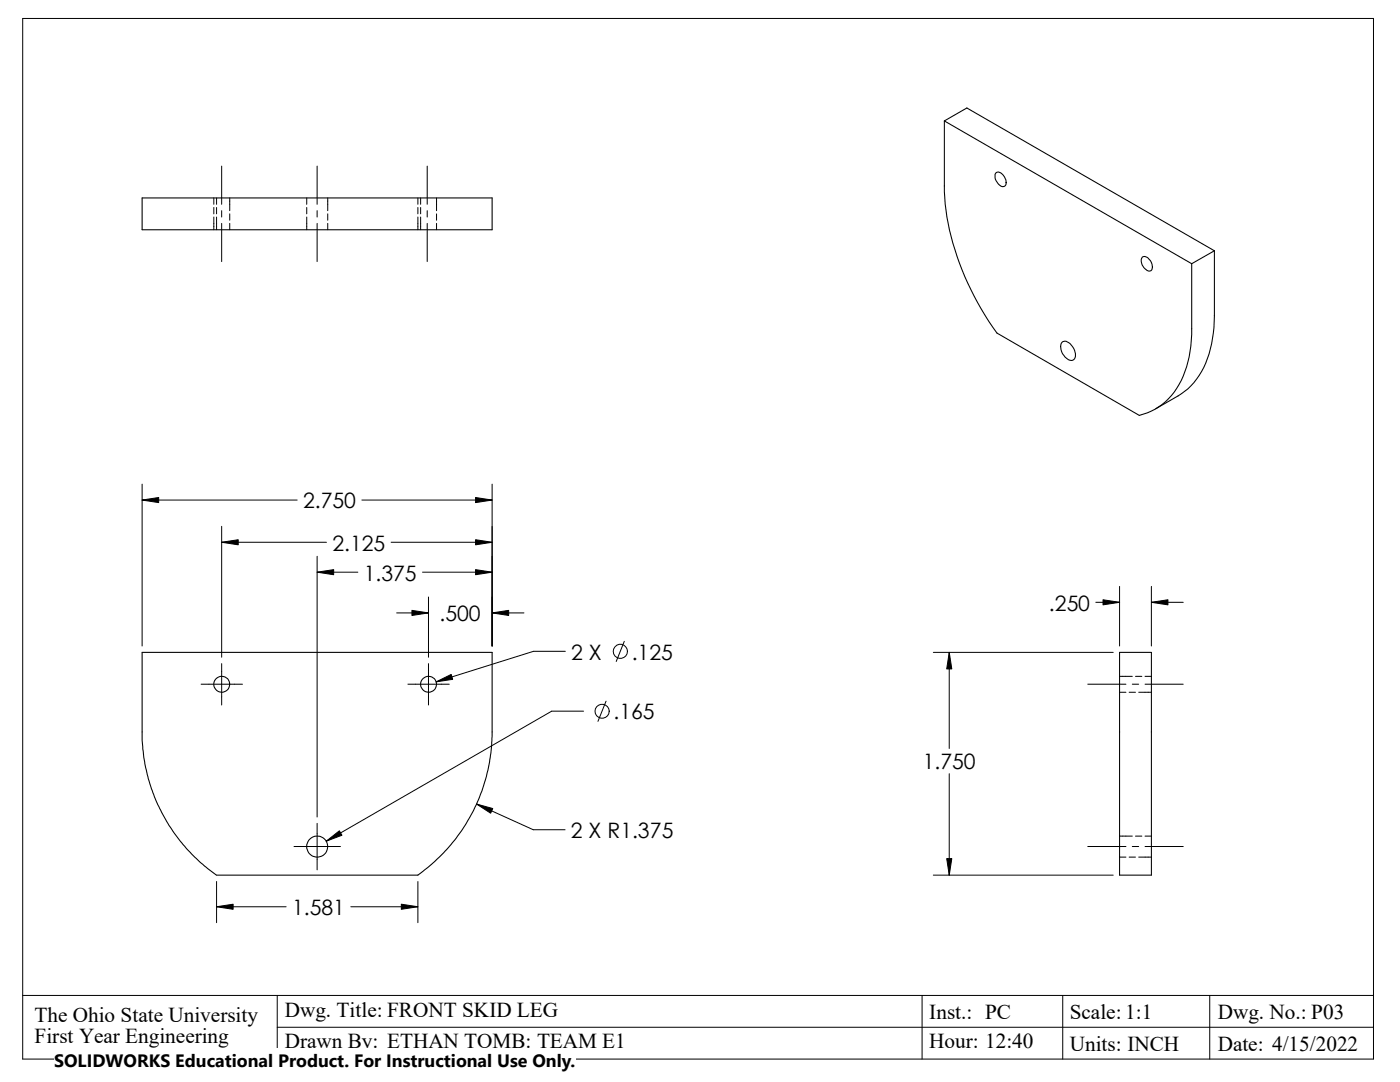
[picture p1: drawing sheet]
<svg xmlns="http://www.w3.org/2000/svg" width="279mm" height="216mm" viewBox="0 0 279 216" stroke-linecap="round" stroke-linejoin="round" font-family="sans-serif">
<g fill="none" stroke="#000" stroke-width=".2">
<path d="M4.5 3.7h269.6v207.6h-269.6zM42.7 39.5v1.3M43.2 39.5v1.3M44.2 33.1v7.7M45.8 39.5v2.5M61.2 39.5v1.3M63.3 33.1v7.7M65.4 39.5v2.5M83.4 39.5v1.3M83.9 39.5v1.3M85.3 33.1v7.7M87.1 39.5v2.5"/>
<path d="M42.7 41.4v1.3M42.7 43.3v2.5M43.2 41.4v1.3M43.2 43.3v2.5M44.2 42v1.3M44.2 44.6v7.6M45.8 42.7v1.2M45.8 44.6v1.2M61.2 41.4v1.3M61.2 43.3v2.5M63.3 42v1.3M63.3 44.6v7.6"/>
<path d="M65.4 42.7v1.2M65.4 44.6v1.2M83.4 41.4v1.3M83.4 43.3v2.5M83.9 41.4v1.3M83.9 43.3v2.5M85.3 42v1.3M85.3 44.6v7.6M87.1 42.7v1.2M87.1 44.6v1.2M28.4 99.8h30.9M28.4 96.6v32.3"/>
<path d="M72.2 99.8h26M98.2 96.6v32.3M44.2 105v26.1M44.2 108.2h21M63.3 111v52M63.3 114.2h8.1M78.1 108.2h20.1M84.3 114.2h13.9M85.5 119.1v12M223.4 117v11.9M229.8 117v11.9M40.1 136.5h8.3"/>
<path d="M44.2 132.4v8.3M79.2 122.3h6.3M81.4 136.5h8.3M85.5 132.4v8.3M98.2 122.3h6.4M112.8 130h-6.3l-19.5 6.1M120.9 139.9l-1.6 4M124.6 128l-1.6 4M186.3 130.2h35.9M189.4 130.2v19.2M217.1 136.5h7.6M218.7 120.2h4.7"/>
<path d="M223.4 138.1h1.3M223.4 135h2.6M225.3 138.1h1.3M226 136.5h1.2M226.6 135h1.3M227.2 138.1h2.6M228.5 135h1.3M228.5 136.5h7.6M229.8 120.2h6.3M116.5 141.9h-6.4l-45 26M189.4 154.4v20.2M43.2 175.9v8.2"/>
<path d="M58.7 168.9h9.2M63.3 164.3v9.3M83.4 175.9v8.2M95.1 160.4l11.3 5.2h6.4M186.3 174.6h35.9M217.1 168.9h7.6M223.4 166.8h2.6M223.4 171h1.3M225.3 171h1.3M226 168.9h1.2M226.6 166.8h1.3M227.2 171h2.6"/>
<path d="M228.5 166.8h1.3M228.5 168.9h7.6M4.5 198.6h269.6M43.2 180.9h13.9M55.3 198.6v12.7M70 180.9h13.4M184 198.6v12.7M212.1 198.6v12.7M241.4 198.6v12.7M55.3 205h218.8"/>
<circle cx="123.8" cy="130" r="1.41"/>
<circle cx="120.2" cy="141.9" r="1.4"/>
</g>
<g fill="none" stroke="#000" stroke-width=".21">
<path d="M28.4 39.5h69.8v6.3h-69.8zM188.5 24.1v13a49.9 49.9 0 0 0 7.3 24.5l3.2 4.9 28.4 16.4a13.3 13.3 0 0 0 9.4-9.7l.7-3.1 .3-3.3v-14.2M188.5 24.1l49.3 28.5M188.5 24.1l4.5-2.6 49.4 28.5M198.8 34.5a1.43 1.43 0 0 1 1.8 1.1 1 1 0 0 1-.4 1.7 2.06 2.06 0 0 1-1.4-2.8zM228 51.3a1.23 1.23 0 0 1 1.5 .6 1.37 1.37 0 0 1 0 2.2 2 2 0 0 1-1.5-2.8zM242.4 50v13a22.5 22.5 0 0 1-3.1 11.9l-1 1.5-1.2 1.2-2 1.4-4.5 2.6M242.4 50l-4.6 2.6M212 68.3a1.38 1.38 0 0 1 2 .7 2.16 2.16 0 0 1 .3 2.7 1.3 1.3 0 0 1-1.7-.5 2.53 2.53 0 0 1-.6-2.9zM223.4 130.2h6.4v44.4h-6.4zM43.2 174.6a35 35 0 0 1-14.8-28.6v-15.8h69.8v15.8a35.1 35.1 0 0 1-14.8 28.6h-40.2"/>
<circle cx="44.3" cy="136.5" r="1.58"/>
<circle cx="85.5" cy="136.5" r="1.58"/>
<circle cx="63.3" cy="168.9" r="2.1"/>
</g>
<g fill="#000" stroke="#000" stroke-width=".2">
<path d="M28.4 99.8l3.3-.5v1zM94.9 99.3l3.3 .5-3.3 .5zM44.2 108.2l3.3-.5v1zM63.3 114.2l3.3-.5v1zM94.9 113.7l3.3 .5-3.3 .5zM94.9 107.7l3.3 .5-3.3 .5zM82.2 121.8l3.3 .5-3.3 .5zM87 136.1l3-1.5 .3 1zM98.2 122.3l3.3-.5v1zM189.4 130.2l.5 3.3h-1zM220.1 119.7l3.3 .5-3.3 .5zM229.8 120.2l3.3-.5v1z"/>
<path d="M65.1 167.9l2.6-2.1 .5 .9zM95.1 160.4l3.2 .9-.4 1zM188.9 171.3h1l-.5 3.3zM43.2 180.9l3.3-.5v1zM80.1 180.4l3.3 .5-3.3 .5z"/>
</g>
<path d="M10.8 209.2h104.1v6.7h-104.1z" fill="#fff"/>
<g font-size="4.2">
<text x="60.5" y="101.4">2.750</text>
<text x="66.3" y="109.9">2.125</text>
<text x="72.6" y="115.9">1.375</text>
<text x="87.7" y="124">.500</text>
<text x="209.3" y="121.9">.250</text>
<text x="114" y="131.6">2 X</text>
<text x="126.1" y="131.6">.125</text>
<text x="122.4" y="143.6">.165</text>
<text x="184.1" y="153.5">1.750</text>
<text x="114" y="167.2">2 X R1.375</text>
<text x="58.3" y="182.6">1.581</text>
<text x="6.9" y="203.9">The Ohio State University</text>
<text x="56.9" y="202.9">Dwg. Title: FRONT SKID LEG</text>
<text x="185.5" y="203.2">Inst.: PC</text>
<text x="213.5" y="203.2">Scale: 1:1</text>
<text x="243.1" y="203.2">Dwg. No.: P03</text>
<text x="6.9" y="208.1">First Year Engineering</text>
<text x="56.9" y="209.2">Drawn By: ETHAN TOMB: TEAM E1</text>
<text x="185.5" y="209.2">Hour: 12:40</text>
<text x="213.5" y="209.6">Units: INCH</text>
<text x="243" y="209.6">Date: 4/15/2022</text>
</g>
<text font-size="3.6" x="10.8" y="213">SOLIDWORKS Educational Product. For Instructional Use Only.</text>
</svg>
